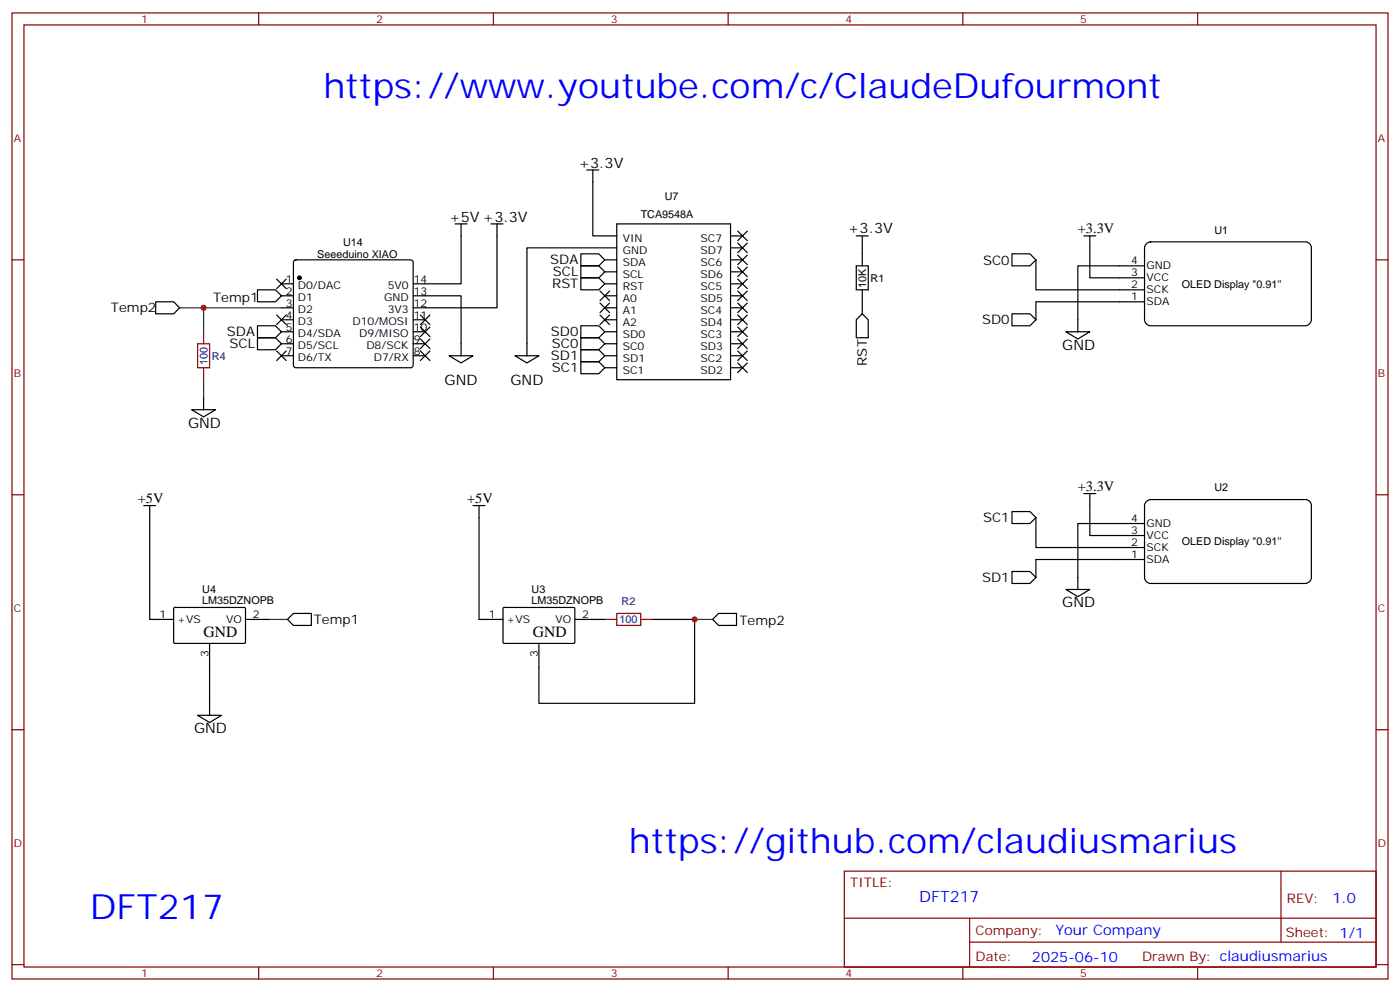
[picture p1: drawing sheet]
<svg xmlns="http://www.w3.org/2000/svg" width="412mm" height="292mm" viewBox="0 0 412 292" stroke-linecap="round" stroke-linejoin="round" font-family="sans-serif">
<g fill="none" stroke="#870000" stroke-width=".35">
<path d="M3.5 3.8h405.4v284.3h-405.4zM7.1 7.3h398.2v277.3h-398.2zM76.2 3.8v3.5M145.3 3.8v3.5M214.5 3.8v3.5M283.6 3.8v3.5M352.8 3.8v3.5M3.5 76.5h3.6M405.3 76.5h3.6M60 97.6v3.6M60 108.2v3.6M3.5 145.6h3.6"/>
<path d="M405.3 145.6h3.6M178.2 182.3h3.5M188.7 182.3h3.6M3.5 214.8h3.6M405.3 214.8h3.6M248.7 256.4h156.6v28.2h-156.6zM377.3 256.4v20.9M248.7 270.2h156.5M285.6 277.3h119.6M285.6 270.2v14.2M3.5 283.9h3.6M76.2 284.6v3.5"/>
<path d="M145.3 284.6v3.5M214.5 284.6v3.5M283.6 284.6v3.5M352.8 284.6v3.5M405.3 283.9h3.6"/>
</g>
<g fill="none" stroke="#000" stroke-width=".35">
<path d="M172.9 50h3.5M174.6 50v19.4h7.1M86.7 76.7l.4-.2h33.9l.5 .2 .2 .5v30.3l-.2 .5-.5 .2h-33.9l-.5-.2-.2-.5v-30.3zM134.1 65.9h3.5M135.8 65.9v17.6h-14.1M144.6 65.9h3.6M146.4 65.9v24.7h-24.7M171.1 78.2h5.3l1.8 1.8-1.8 1.8h-5.3zM171.1 74.7h5.3l1.8 1.8-1.8 1.7h-5.3zM178.2 76.5h3.5M181.7 65.9h33.5v45.9h-33.5zM181.7 73h-26.5v31.7"/>
<path d="M215.2 69.4h3.5M215.2 76.5h3.5M215.2 73h3.5M217.3 68l2.8 2.8M217.3 71.5l2.8 2.9M217.3 75.1l2.8 2.8M217.3 78.6l2.8 2.8M220.1 68l-2.8 2.8M220.1 71.5l-2.8 2.9M220.1 75.1l-2.8 2.8M220.1 78.6l-2.8 2.8M252.2 78.2h3.6v7.1h-3.6z"/>
<path d="M252.2 69.4h3.6M254 69.4v8.8M298.1 74.7h5.3l1.8 1.8-1.8 1.7h-5.3zM305.2 76.5v8.8h31.7M319.3 69.4h3.5M321 69.4v12.4h15.9M336.9 78.2h-19.4v19.4M337.7 71.7l1.2-.5h45.6a1.76 1.76 0 0 1 1.8 1.8v21.1a1.89 1.89 0 0 1-1.8 1.8h-45.6a1.89 1.89 0 0 1-1.8-1.8v-21.1zM45.9 88.8h5.3l1.7 1.8-1.7 1.8h-5.3zM75.8 95.9h5.3l1.8 1.7-1.8 1.8h-5.3zM75.8 99.4h5.3l1.8 1.8-1.8 1.7h-5.3zM75.8 85.3h5.3l1.8 1.8-1.8 1.7h-5.3z"/>
<path d="M81.5 92.7l2.8 2.8M81.5 82.1l2.8 2.8M82.9 83.5h3.5M82.9 87.1h3.5M82.9 90.6h3.5M82.9 94.1h3.5M82.9 97.6h3.5M84.3 92.7l-2.8 2.8M84.3 82.1l-2.8 2.8M121.7 87.1h14.1v17.6M121.7 94.1h3.5M121.7 97.6h3.5"/>
<path d="M123.8 92.7l2.8 2.8M123.8 96.2l2.8 2.9M123.8 99.8l2.8 2.8M126.6 92.7l-2.8 2.8M126.6 96.2l-2.8 2.9M126.6 99.8l-2.8 2.8M171.1 81.8h5.3l1.8 1.7-1.8 1.8h-5.3zM171.1 99.4h5.3l1.8 1.8-1.8 1.7h-5.3zM171.1 95.9h5.3l1.8 1.7-1.8 1.8h-5.3zM176.7 92.7l2.9 2.8M176.7 89.2l2.9 2.8M176.7 85.7l2.9 2.8"/>
<path d="M178.2 83.5h3.5M178.2 87.1h3.5M178.2 90.6h3.5M178.2 94.1h3.5M178.2 97.6h3.5M178.2 80h3.5M179.6 92.7l-2.9 2.8M179.6 89.2l-2.9 2.8M179.6 85.7l-2.9 2.8M215.2 83.5h3.5M215.2 87.1h3.5M215.2 90.6h3.5"/>
<path d="M215.2 94.1h3.5M215.2 97.6h3.5M215.2 80h3.5M217.3 82.1l2.8 2.8M217.3 85.7l2.8 2.8M217.3 89.2l2.8 2.8M217.3 92.7l2.8 2.8M217.3 96.2l2.8 2.9M217.3 99.8l2.8 2.8M220.1 82.1l-2.8 2.8M220.1 85.7l-2.8 2.8M220.1 89.2l-2.8 2.8"/>
<path d="M220.1 92.7l-2.8 2.8M220.1 96.2l-2.8 2.9M220.1 99.8l-2.8 2.8M254 92.4l1.8 1.7v5.3h-3.6v-5.3zM254 85.3v7.1M298.1 92.4h5.3l1.8 1.7-1.8 1.8h-5.3zM314 97.6h7l-3.5 2.2zM336.9 88.8h-31.7v5.3M60 117.1v3.5M81.5 103.3l2.8 2.8M82.9 101.2h3.5M82.9 104.7h3.5"/>
<path d="M84.3 103.3l-2.8 2.8M121.7 101.2h3.5M121.7 104.7h3.5M123.8 103.3l2.8 2.8M126.6 103.3l-2.8 2.8M132.3 104.7h7l-3.5 2.1zM151.7 104.7h7l-3.5 2.1zM171.1 106.5h5.3l1.8 1.7-1.8 1.8h-5.3zM171.1 102.9h5.3l1.8 1.8-1.8 1.8h-5.3zM178.2 101.2h3.5M178.2 104.7h3.5M178.2 108.2h3.5"/>
<path d="M215.2 101.2h3.5M215.2 104.7h3.5M215.2 108.2h3.5M217.3 103.3l2.8 2.8M217.3 106.8l2.8 2.8M220.1 103.3l-2.8 2.8M220.1 106.8l-2.8 2.8M56.4 120.6h7.1l-3.5 2.1zM42.3 148.8h3.6M44.1 148.8v33.5h7.1M139.3 148.8h3.6M141.1 148.8v33.5h7.1"/>
<path d="M298.1 150.6h5.3l1.8 1.7-1.8 1.8h-5.3zM305.2 152.3v8.8h31.7M319.3 145.3h3.5M321 145.3v12.3h15.9M336.9 154.1h-19.4v19.4M337.7 147.6l1.2-.6h45.6a1.76 1.76 0 0 1 1.8 1.8v21.2a1.89 1.89 0 0 1-1.8 1.7h-45.6a1.89 1.89 0 0 1-1.8-1.7v-21.2zM51.2 179l.3-.2h20.6l.2 .3v10.1l-.3 .2-20.7-.1-.1-.3zM148.2 179l.3-.2h20.7l.1 .3v10.1l-.3 .2-20.7-.1-.1-.3zM298.1 168.2h5.3l1.8 1.8-1.8 1.7h-5.3zM314 173.5h7l-3.5 2.1zM336.9 164.7h-31.7v5.3M61.7 189.4v21.1"/>
<path d="M72.3 182.3h7.1M86.4 180.6h5.3v3.5h-5.3l-1.7-1.8zM169.3 182.3h8.9M192.3 182.3h12.3v24.7h-45.9v-17.6M209.9 182.3l1.8-1.7h5.3v3.5h-5.3zM58.2 210.5h7.1l-3.6 2.2z"/>
</g>
<circle cx="88.2" cy="81.8" r=".53" fill="#000" stroke="#000" stroke-width=".35"/>
<path d="M52.9 90.6h30M60 90.6v7M60 111.8v5.3M79.4 182.3h5.3M204.6 182.3h5.3" fill="none" stroke="#008700" stroke-width=".35"/>
<path d="M58.2 101.2h3.5v7h-3.5zM181.7 180.6h7v3.5h-7z" fill="none" stroke="#a10000" stroke-width=".35"/>
<g fill="#c00">
<circle cx="204.6" cy="182.3" r=".88"/>
<circle cx="60" cy="90.6" r=".88"/>
</g>
<g font-size="10.2" fill="#00f">
<text x="95.2" y="28.9">https://www.youtube.com/c/ClaudeDufourmont</text>
<text x="185.2" y="251.1">https://github.com/claudiusmarius</text>
<text x="26.5" y="270.5">DFT217</text>
</g>
<g font-size="4.6">
<text x="60" y="187.6">GND</text>
<text x="157" y="187.6">GND</text>
</g>
<text font-size="4.6" fill="#00f" x="270.8" y="265.4">DFT217</text>
<g font-size="4.2">
<text x="170.4" y="49.3">+3.3V</text>
<text x="132.3" y="65.2">+5V +3.3V</text>
<text x="249.8" y="68.7">+3.3V</text>
<text x="317.5" y="68.7">+3.3V</text>
<text x="312.9" y="102.9">GND</text>
<text x="131" y="113.4">GND</text>
<text x="150.4" y="113.4">GND</text>
<text x="55.4" y="125.9">GND</text>
<text x="40.6" y="148.1">+5V</text>
<text x="137.6" y="148.1">+5V</text>
<text x="317.5" y="144.6">+3.3V</text>
<text x="312.9" y="178.8">GND</text>
<text x="57.1" y="215.8">GND</text>
</g>
<g font-size="4.2" fill="#00f">
<text x="392.5" y="265.7">1.0</text>
<text x="310.9" y="275.2">Your Company</text>
<text x="304" y="283">2025-06-10</text>
</g>
<g font-size="3.9">
<text x="162.1" y="77.7">SDA</text>
<text x="289.6" y="77.9">SC0</text>
<text x="162.9" y="81.3">SCL</text>
<text x="62.8" y="88.9">Temp1</text>
<text x="162.7" y="84.9">RST</text>
<text x="32.7" y="91.9">Temp2</text>
<text x="289.3" y="95.5">SD0</text>
<text x="66.9" y="98.9">SDA</text>
<text x="162.3" y="99">SD0</text>
<text x="67.6" y="102.4">SCL</text>
<text x="162.3" y="106.1">SD1</text>
<text x="162.6" y="102.5">SC0</text>
<text x="255.4" y="107.6" transform="rotate(-90 255.4 107.6)">RST</text>
<text x="162.6" y="109.6">SC1</text>
<text x="289.6" y="153.7">SC1</text>
<text x="289.3" y="171.3">SD1</text>
<text x="92.4" y="183.5">Temp1</text>
<text x="217.8" y="184">Temp2</text>
</g>
<g font-size="3.9" fill="#800">
<text x="250.5" y="261">TITLE:</text>
<text x="379.1" y="265.7">REV:</text>
<text x="287.4" y="275.2">Company:</text>
<text x="378.7" y="275.8">Sheet: 1/1</text>
<text x="287.4" y="282.9">Date:</text>
<text x="336.4" y="282.9">Drawn By: claudiusmarius</text>
</g>
<g font-size="3.2" fill="#800">
<text x="41.6" y="6.8">1</text>
<text x="110.8" y="6.8">2</text>
<text x="179.9" y="6.8">3</text>
<text x="249.1" y="6.8">4</text>
<text x="318.2" y="6.8">5</text>
<text x="4.1" y="41.9">A</text>
<text x="405.9" y="41.9">A</text>
<text x="4.1" y="111.1">B</text>
<text x="405.9" y="111.1">B</text>
<text x="4.1" y="180.2">C</text>
<text x="405.9" y="180.2">C</text>
<text x="4.1" y="249.3">D</text>
<text x="405.9" y="249.3">D</text>
<text x="41.6" y="287.6">1</text>
<text x="110.8" y="287.6">2</text>
<text x="179.9" y="287.6">3</text>
<text x="249.1" y="287.6">4</text>
<text x="318.2" y="287.6">5</text>
</g>
<g font-size="3.2">
<text x="195.8" y="58.8">U7</text>
<text x="188.7" y="64.1">TCA9548A</text>
<text x="183.4" y="71.2">VIN</text>
<text x="206.4" y="71.2">SC7</text>
<text x="357.7" y="68.8">U1</text>
<text x="93.4" y="75.9">Seeeduino XIAO</text>
<text x="101.1" y="72.4">U14</text>
<text x="183.4" y="74.7">GND</text>
<text x="206.4" y="74.7">SD7</text>
<text x="333.2" y="77.7">4</text>
<text x="84.2" y="83.2">1</text>
<text x="121.9" y="83.2">14</text>
<text x="183.4" y="81.8">SCL</text>
<text x="183.4" y="78.2">SDA</text>
<text x="206.4" y="78.2">SC6</text>
<text x="206.4" y="81.8">SD6</text>
<text x="256.5" y="82.9">R1</text>
<text x="333.2" y="81.3">3</text>
<text x="337.7" y="82.7">VCC</text>
<text x="337.7" y="79.1">GND</text>
<text x="84.2" y="86.7">2</text>
<text x="87.7" y="84.9">D0/DAC</text>
<text x="87.7" y="88.5">D1</text>
<text x="113.1" y="88.5">GND</text>
<text x="114.2" y="84.9">5V0</text>
<text x="121.9" y="86.7">13</text>
<text x="183.4" y="88.8">A0</text>
<text x="183.4" y="85.3">RST</text>
<text x="206.4" y="85.3">SC5</text>
<text x="206.4" y="88.8">SD5</text>
<text x="255.1" y="84.7" transform="rotate(-90 255.1 84.7)">10K</text>
<text x="333.2" y="88.3">1</text>
<text x="333.2" y="84.8">2</text>
<text x="337.7" y="89.7">SDA</text>
<text x="337.7" y="86.2">SCK</text>
<text x="348.2" y="84.7">OLED Display &quot;0.91''</text>
<text x="84.2" y="90.2">3</text>
<text x="84.2" y="93.8">4</text>
<text x="87.7" y="92">D2</text>
<text x="87.7" y="95.5">D3</text>
<text x="103.8" y="95.5">D10/MOSI</text>
<text x="114.2" y="92">3V3</text>
<text x="121.9" y="93.8">11</text>
<text x="121.9" y="90.2">12</text>
<text x="183.4" y="95.9">A2</text>
<text x="183.4" y="92.4">A1</text>
<text x="206.4" y="92.4">SC4</text>
<text x="206.4" y="95.9">SD4</text>
<text x="84.2" y="97.3">5</text>
<text x="84.2" y="100.8">6</text>
<text x="87.7" y="99.1">D4/SDA</text>
<text x="105.8" y="99.1">D9/MISO</text>
<text x="121.9" y="100.8">9</text>
<text x="121.9" y="97.3">10</text>
<text x="183.4" y="99.4">SD0</text>
<text x="206.4" y="99.4">SC3</text>
<text x="84.2" y="104.4">7</text>
<text x="87.7" y="102.6">D5/SCL</text>
<text x="87.7" y="106.1">D6/TX</text>
<text x="107.9" y="102.6">D8/SCK</text>
<text x="110.1" y="106.1">D7/RX</text>
<text x="121.9" y="104.4">8</text>
<text x="183.4" y="106.5">SD1</text>
<text x="183.4" y="102.9">SC0</text>
<text x="206.4" y="102.9">SD3</text>
<text x="206.4" y="106.5">SC2</text>
<text x="183.4" y="110">SC1</text>
<text x="206.4" y="110">SD2</text>
<text x="357.7" y="144.7">U2</text>
<text x="333.2" y="153.6">4</text>
<text x="337.7" y="155">GND</text>
<text x="333.2" y="160.6">2</text>
<text x="333.2" y="157.1">3</text>
<text x="337.7" y="158.5">VCC</text>
<text x="348.2" y="160.5">OLED Display &quot;0.91''</text>
<text x="333.2" y="164.2">1</text>
<text x="337.7" y="165.6">SDA</text>
<text x="337.7" y="162">SCK</text>
<text x="59.6" y="177.6">LM35DZNOPB</text>
<text x="59.6" y="174.5">U4</text>
<text x="156.6" y="177.6">LM35DZNOPB</text>
<text x="156.6" y="174.5">U3</text>
<text x="47" y="182">1</text>
<text x="52.2" y="183.4">+VS</text>
<text x="66.6" y="183.4">VO</text>
<text x="74.4" y="182">2</text>
<text x="144" y="182">1</text>
<text x="149.2" y="183.4">+VS</text>
<text x="163.6" y="183.4">VO</text>
<text x="171.4" y="182">2</text>
<text x="61.4" y="193.5" transform="rotate(-90 61.4 193.5)">3</text>
<text x="158.4" y="193.5" transform="rotate(-90 158.4 193.5)">3</text>
</g>
<g font-size="3.2" fill="#000080">
<text x="61.1" y="107.5" transform="rotate(-90 61.1 107.5)">100</text>
<text x="62.4" y="105.9">R4</text>
<text x="183.1" y="178.2">R2</text>
<text x="182.5" y="183.5">100</text>
</g>
</svg>
